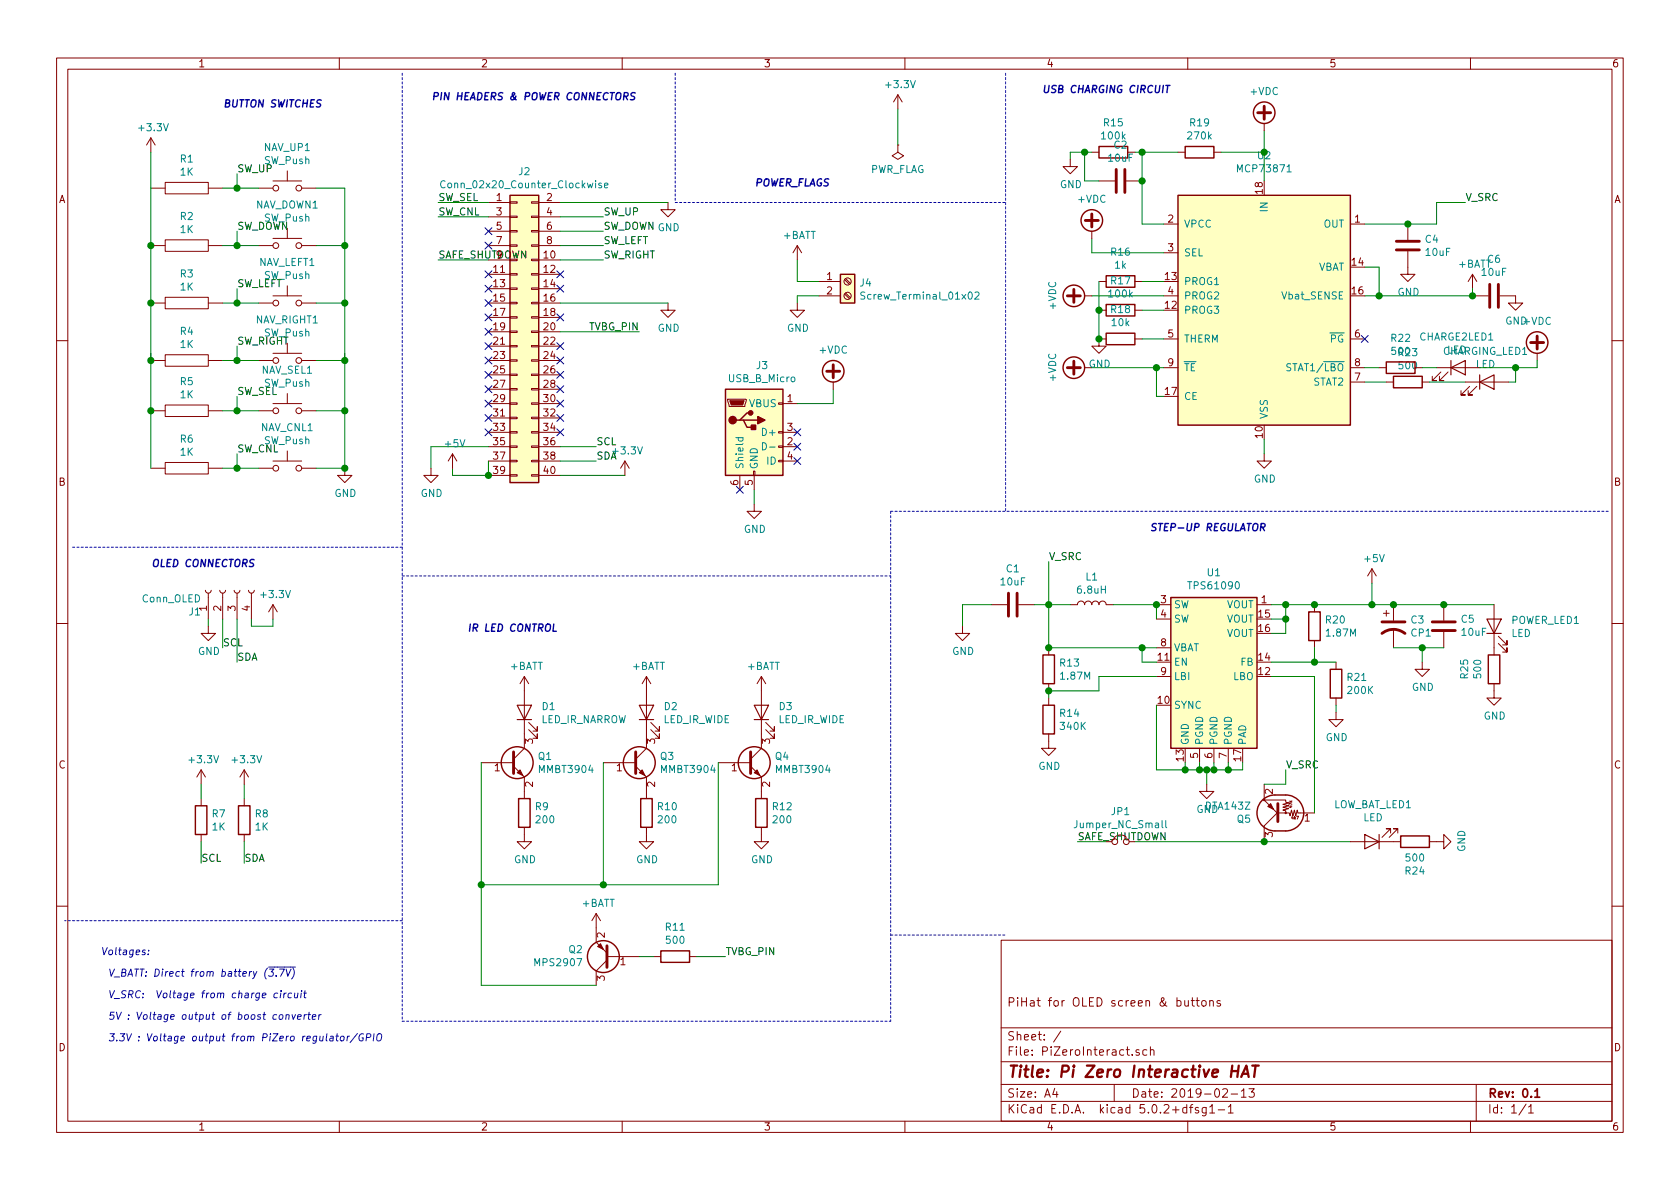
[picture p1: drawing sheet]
EESchema Schematic File Version 4
LIBS:PiZeroInteract-cache
EELAYER 26 0
EELAYER END
$Descr A4 11693 8268
encoding utf-8
Sheet 1 1
Title "Pi Zero Interactive HAT"
Date "2019-02-13"
Rev "0.1"
Comp ""
Comment1 "PiHat for OLED screen & buttons"
Comment2 ""
Comment3 ""
Comment4 ""
$EndDescr
$Comp
L Connector_Generic:Conn_02x20_Odd_Even J2
U 1 1
P 3600 2300
F 0 "J2" H 3650 3417 50  0000 C CNN
F 1 "Conn_02x20_Counter_Clockwise" H 3650 3326 50  0000 C CNN
F 2 "Connector_PinHeader_2.54mm:PinHeader_2x20_P2.54mm_Vertical" H 3600 2300 50  0001 C CNN
F 3 "~" H 3600 2300 50  0001 C CNN
	1    3600 2300
	1    0    0    -1  
$EndComp
Wire Wire Line
	3900 3200 4150 3200
Wire Wire Line
	3900 3100 4150 3100
Text Label 4150 3100 0    50   ~ 0
SCL
Text Label 4150 3200 0    50   ~ 0
SDA
$Comp
L Switch:SW_Push NAV_UP1
U 1 1
P 2000 1300
F 0 "NAV_UP1" H 2000 1585 50  0000 C CNN
F 1 "SW_Push" H 2000 1494 50  0000 C CNN
F 2 "Button_Switch_SMD:SW_SPST_TL3305A" H 2000 1500 50  0001 C CNN
F 3 "" H 2000 1500 50  0001 C CNN
	1    2000 1300
	1    0    0    -1  
$EndComp
$Comp
L Switch:SW_Push NAV_DOWN1
U 1 1
P 2000 1700
F 0 "NAV_DOWN1" H 2000 1985 50  0000 C CNN
F 1 "SW_Push" H 2000 1894 50  0000 C CNN
F 2 "Button_Switch_SMD:SW_SPST_TL3305A" H 2000 1900 50  0001 C CNN
F 3 "" H 2000 1900 50  0001 C CNN
	1    2000 1700
	1    0    0    -1  
$EndComp
$Comp
L Switch:SW_Push NAV_LEFT1
U 1 1
P 2000 2100
F 0 "NAV_LEFT1" H 2000 2385 50  0000 C CNN
F 1 "SW_Push" H 2000 2294 50  0000 C CNN
F 2 "Button_Switch_SMD:SW_SPST_TL3305A" H 2000 2300 50  0001 C CNN
F 3 "" H 2000 2300 50  0001 C CNN
	1    2000 2100
	1    0    0    -1  
$EndComp
$Comp
L Switch:SW_Push NAV_RIGHT1
U 1 1
P 2000 2500
F 0 "NAV_RIGHT1" H 2000 2785 50  0000 C CNN
F 1 "SW_Push" H 2000 2694 50  0000 C CNN
F 2 "Button_Switch_SMD:SW_SPST_TL3305A" H 2000 2700 50  0001 C CNN
F 3 "" H 2000 2700 50  0001 C CNN
	1    2000 2500
	1    0    0    -1  
$EndComp
Wire Wire Line
	2200 1300 2400 1300
Wire Wire Line
	2400 1300 2400 1700
Wire Wire Line
	2200 2500 2400 2500
Wire Wire Line
	2200 2100 2400 2100
Connection ~ 2400 2100
Wire Wire Line
	2200 1700 2400 1700
Wire Wire Line
	2400 1700 2400 2100
$Comp
L pspice:R R2
U 1 1
P 1300 1700
F 0 "R2" V 1095 1700 50  0000 C CNN
F 1 "1K" V 1186 1700 50  0000 C CNN
F 2 "Resistor_SMD:R_0402_1005Metric" H 1300 1700 50  0001 C CNN
F 3 "~" H 1300 1700 50  0001 C CNN
	1    1300 1700
	0    1    1    0   
$EndComp
$Comp
L pspice:R R1
U 1 1
P 1300 1300
F 0 "R1" V 1095 1300 50  0000 C CNN
F 1 "1K" V 1186 1300 50  0000 C CNN
F 2 "Resistor_SMD:R_0402_1005Metric" H 1300 1300 50  0001 C CNN
F 3 "~" H 1300 1300 50  0001 C CNN
	1    1300 1300
	0    1    1    0   
$EndComp
$Comp
L pspice:R R4
U 1 1
P 1300 2500
F 0 "R4" V 1095 2500 50  0000 C CNN
F 1 "1K" V 1186 2500 50  0000 C CNN
F 2 "Resistor_SMD:R_0402_1005Metric" H 1300 2500 50  0001 C CNN
F 3 "~" H 1300 2500 50  0001 C CNN
	1    1300 2500
	0    1    1    0   
$EndComp
$Comp
L pspice:R R3
U 1 1
P 1300 2100
F 0 "R3" V 1095 2100 50  0000 C CNN
F 1 "1K" V 1186 2100 50  0000 C CNN
F 2 "Resistor_SMD:R_0402_1005Metric" H 1300 2100 50  0001 C CNN
F 3 "~" H 1300 2100 50  0001 C CNN
	1    1300 2100
	0    1    1    0   
$EndComp
Connection ~ 1050 2100
Wire Wire Line
	1550 1300 1650 1300
Wire Wire Line
	1550 1700 1650 1700
Wire Wire Line
	1550 2100 1650 2100
Wire Wire Line
	1550 2500 1650 2500
Wire Wire Line
	1650 1200 1650 1300
Connection ~ 1650 1300
Wire Wire Line
	1650 1300 1800 1300
Wire Wire Line
	1650 1700 1650 1600
Connection ~ 1650 1700
Wire Wire Line
	1650 1700 1800 1700
Wire Wire Line
	1650 2100 1650 2000
Connection ~ 1650 2100
Wire Wire Line
	1650 2100 1800 2100
Wire Wire Line
	1650 2500 1650 2400
Connection ~ 1650 2500
Wire Wire Line
	1650 2500 1800 2500
Text Label 1650 1200 0    50   ~ 0
SW_UP
Text Label 1650 1600 0    50   ~ 0
SW_DOWN
Text Label 1650 2000 0    50   ~ 0
SW_LEFT
Text Label 1650 2400 0    50   ~ 0
SW_RIGHT
Text Label 4200 1500 0    50   ~ 0
SW_UP
Text Label 4200 1600 0    50   ~ 0
SW_DOWN
Text Label 4200 1700 0    50   ~ 0
SW_LEFT
Text Label 4200 1800 0    50   ~ 0
SW_RIGHT
Wire Wire Line
	3900 1500 4200 1500
Wire Wire Line
	3900 1600 4200 1600
Wire Wire Line
	3900 1700 4200 1700
Wire Wire Line
	3900 1800 4200 1800
$Comp
L Connector:Conn_01x04_Female J1
U 1 1
P 1550 4100
F 0 "J1" V 1397 4248 50  0000 L CNN
F 1 "Conn_OLED" V 1488 4248 50  0000 L CNN
F 2 "Connector_PinHeader_2.54mm:PinHeader_1x04_P2.54mm_Vertical" H 1550 4100 50  0001 C CNN
F 3 "~" H 1550 4100 50  0001 C CNN
	1    1550 4100
	0    -1   -1   0   
$EndComp
Connection ~ 2400 1700
$Comp
L Switch:SW_Push NAV_SEL1
U 1 1
P 2000 2850
F 0 "NAV_SEL1" H 2000 3135 50  0000 C CNN
F 1 "SW_Push" H 2000 3044 50  0000 C CNN
F 2 "Button_Switch_SMD:SW_SPST_TL3305A" H 2000 3050 50  0001 C CNN
F 3 "" H 2000 3050 50  0001 C CNN
	1    2000 2850
	1    0    0    -1  
$EndComp
$Comp
L Switch:SW_Push NAV_CNL1
U 1 1
P 2000 3250
F 0 "NAV_CNL1" H 2000 3535 50  0000 C CNN
F 1 "SW_Push" H 2000 3444 50  0000 C CNN
F 2 "Button_Switch_SMD:SW_SPST_TL3305A" H 2000 3450 50  0001 C CNN
F 3 "TL3305CF160QG dk" H 2000 3450 50  0001 C CNN
	1    2000 3250
	1    0    0    -1  
$EndComp
Wire Wire Line
	2200 3250 2400 3250
Wire Wire Line
	2200 2850 2400 2850
Connection ~ 2400 2850
$Comp
L pspice:R R6
U 1 1
P 1300 3250
F 0 "R6" V 1095 3250 50  0000 C CNN
F 1 "1K" V 1186 3250 50  0000 C CNN
F 2 "Resistor_SMD:R_0402_1005Metric" H 1300 3250 50  0001 C CNN
F 3 "~" H 1300 3250 50  0001 C CNN
	1    1300 3250
	0    1    1    0   
$EndComp
$Comp
L pspice:R R5
U 1 1
P 1300 2850
F 0 "R5" V 1095 2850 50  0000 C CNN
F 1 "1K" V 1186 2850 50  0000 C CNN
F 2 "Resistor_SMD:R_0402_1005Metric" H 1300 2850 50  0001 C CNN
F 3 "~" H 1300 2850 50  0001 C CNN
	1    1300 2850
	0    1    1    0   
$EndComp
Wire Wire Line
	1050 3250 1050 2850
Connection ~ 1050 2850
Wire Wire Line
	1050 2850 1050 2500
Wire Wire Line
	1550 2850 1650 2850
Wire Wire Line
	1550 3250 1650 3250
Wire Wire Line
	1650 2850 1650 2750
Connection ~ 1650 2850
Wire Wire Line
	1650 2850 1800 2850
Wire Wire Line
	1650 3250 1650 3150
Connection ~ 1650 3250
Wire Wire Line
	1650 3250 1800 3250
Text Label 1650 2750 0    50   ~ 0
SW_SEL
Text Label 1650 3150 0    50   ~ 0
SW_CNL
Connection ~ 1050 2500
Connection ~ 2400 2500
Wire Wire Line
	2400 2500 2400 2850
Text Label 1550 4500 0    50   ~ 0
SCL
Text Label 1650 4600 0    50   ~ 0
SDA
Wire Wire Line
	1550 4300 1550 4500
Wire Wire Line
	1650 4300 1650 4600
Wire Wire Line
	1450 4300 1450 4350
Text Label 1400 6000 0    50   ~ 0
SCL
Text Label 1700 6000 0    50   ~ 0
SDA
$Comp
L Device:R R7
U 1 1
P 1400 5700
F 0 "R7" H 1470 5746 50  0000 L CNN
F 1 "1K" H 1470 5655 50  0000 L CNN
F 2 "Resistor_SMD:R_0402_1005Metric" V 1330 5700 50  0001 C CNN
F 3 "~" H 1400 5700 50  0001 C CNN
	1    1400 5700
	1    0    0    -1  
$EndComp
$Comp
L Device:R R8
U 1 1
P 1700 5700
F 0 "R8" H 1770 5746 50  0000 L CNN
F 1 "1K" H 1770 5655 50  0000 L CNN
F 2 "Resistor_SMD:R_0402_1005Metric" V 1630 5700 50  0001 C CNN
F 3 "~" H 1700 5700 50  0001 C CNN
	1    1700 5700
	1    0    0    -1  
$EndComp
Wire Wire Line
	1400 5450 1400 5550
Wire Wire Line
	1400 5850 1400 6000
Wire Wire Line
	1700 5450 1700 5550
Wire Wire Line
	1700 5850 1700 6000
Connection ~ 1050 1700
Wire Wire Line
	1050 1700 1050 2100
Wire Wire Line
	1050 1300 1050 1700
Text Label 3050 1400 0    50   ~ 0
SW_SEL
Text Label 3050 1500 0    50   ~ 0
SW_CNL
Wire Wire Line
	3400 1400 3050 1400
Wire Wire Line
	3050 1500 3400 1500
$Comp
L Connector:Screw_Terminal_01x02 J4
U 1 1
P 5900 1950
F 0 "J4" H 5980 1942 50  0000 L CNN
F 1 "Screw_Terminal_01x02" H 5980 1851 50  0000 L CNN
F 2 "TerminalBlock_Phoenix:TerminalBlock_Phoenix_PTSM-0,5-2-2,5-V-SMD_1x02_P2.50mm_Vertical" H 5900 1950 50  0001 C CNN
F 3 "~" H 5900 1950 50  0001 C CNN
	1    5900 1950
	1    0    0    -1  
$EndComp
Wire Wire Line
	5700 1950 5550 1950
$Comp
L power:GND #PWR021
U 1 1
P 5550 2100
F 0 "#PWR021" H 5550 1850 50  0001 C CNN
F 1 "GND" H 5555 1927 50  0000 C CNN
F 2 "" H 5550 2100 50  0001 C CNN
F 3 "" H 5550 2100 50  0001 C CNN
	1    5550 2100
	1    0    0    -1  
$EndComp
Wire Wire Line
	5550 1950 5550 1800
Wire Wire Line
	5550 2100 5550 2050
Wire Wire Line
	5550 2050 5700 2050
Wire Wire Line
	1050 2450 1050 2500
Wire Wire Line
	2400 2450 2400 2500
Wire Wire Line
	1050 2100 1050 2500
Wire Wire Line
	2400 2100 2400 2500
Wire Wire Line
	3400 3300 3150 3300
Wire Wire Line
	3150 3300 3150 3250
Wire Wire Line
	3400 3100 3000 3100
Wire Wire Line
	3000 3100 3000 3250
$Comp
L power:+5V #PWR08
U 1 1
P 3150 3250
F 0 "#PWR08" H 3150 3100 50  0001 C CNN
F 1 "+5V" H 3165 3423 50  0000 C CNN
F 2 "" H 3150 3250 50  0001 C CNN
F 3 "" H 3150 3250 50  0001 C CNN
	1    3150 3250
	1    0    0    -1  
$EndComp
$Comp
L Regulator_Switching:TPS61090 U1
U 1 1
P 8450 4700
F 0 "U1" H 8450 5425 50  0000 C CNN
F 1 "TPS61090" H 8450 5334 50  0000 C CNN
F 2 "Package_DFN_QFN:QFN-16-1EP_4x4mm_P0.65mm_EP2.5x2.5mm" H 7500 3650 50  0001 L CNN
F 3 "http://www.ti.com/lit/ds/symlink/tps61090.pdf" H 8600 3550 50  0001 L CNN
	1    8450 4700
	1    0    0    -1  
$EndComp
$Comp
L Battery_Management:MCP73871 U2
U 1 1
P 8800 2150
F 0 "U2" H 8800 3228 50  0000 C CNN
F 1 "MCP73871" H 8800 3137 50  0000 C CNN
F 2 "Package_DFN_QFN:QFN-20-1EP_4x4mm_P0.5mm_EP2.5x2.5mm" H 9000 1250 50  0001 L CIN
F 3 "http://www.mouser.com/ds/2/268/22090a-52174.pdf" H 8650 2700 50  0001 C CNN
	1    8800 2150
	1    0    0    -1  
$EndComp
$Comp
L power:+BATT #PWR020
U 1 1
P 5550 1800
F 0 "#PWR020" H 5550 1650 50  0001 C CNN
F 1 "+BATT" H 5565 1973 50  0000 C CNN
F 2 "" H 5550 1800 50  0001 C CNN
F 3 "" H 5550 1800 50  0001 C CNN
	1    5550 1800
	1    0    0    -1  
$EndComp
$Comp
L power:+BATT #PWR040
U 1 1
P 10250 2000
F 0 "#PWR040" H 10250 1850 50  0001 C CNN
F 1 "+BATT" H 10265 2173 50  0000 C CNN
F 2 "" H 10250 2000 50  0001 C CNN
F 3 "" H 10250 2000 50  0001 C CNN
	1    10250 2000
	1    0    0    -1  
$EndComp
Wire Wire Line
	9500 2050 9600 2050
Wire Wire Line
	10250 2050 10250 2000
Wire Wire Line
	9500 1850 9600 1850
Wire Wire Line
	9600 1850 9600 2050
Connection ~ 9600 2050
Wire Wire Line
	9600 2050 10250 2050
Wire Wire Line
	9500 1550 9800 1550
Wire Wire Line
	10000 1550 10000 1400
Wire Wire Line
	10000 1400 10200 1400
Text Label 10200 1400 0    50   ~ 0
V_SRC
Wire Wire Line
	8800 900  8800 1050
Wire Wire Line
	8100 1550 7950 1550
Wire Wire Line
	8100 2050 7600 2050
Wire Wire Line
	8100 2750 8050 2750
Wire Wire Line
	8050 2750 8050 2550
Wire Wire Line
	8050 2550 8100 2550
Wire Wire Line
	8050 2550 7600 2550
Connection ~ 8050 2550
Wire Wire Line
	8100 1750 7600 1750
Wire Wire Line
	7600 1750 7600 1650
$Comp
L power:+VDC #PWR028
U 1 1
P 7600 1650
F 0 "#PWR028" H 7600 1550 50  0001 C CNN
F 1 "+VDC" H 7600 1925 50  0000 C CNN
F 2 "" H 7600 1650 50  0001 C CNN
F 3 "" H 7600 1650 50  0001 C CNN
	1    7600 1650
	1    0    0    -1  
$EndComp
$Comp
L power:+VDC #PWR029
U 1 1
P 7600 2050
F 0 "#PWR029" H 7600 1950 50  0001 C CNN
F 1 "+VDC" H 7600 2325 50  0000 C CNN
F 2 "" H 7600 2050 50  0001 C CNN
F 3 "" H 7600 2050 50  0001 C CNN
	1    7600 2050
	0    -1   -1   0   
$EndComp
$Comp
L power:+VDC #PWR030
U 1 1
P 7600 2550
F 0 "#PWR030" H 7600 2450 50  0001 C CNN
F 1 "+VDC" H 7600 2825 50  0000 C CNN
F 2 "" H 7600 2550 50  0001 C CNN
F 3 "" H 7600 2550 50  0001 C CNN
	1    7600 2550
	0    -1   -1   0   
$EndComp
$Comp
L Device:R R16
U 1 1
P 7800 1950
F 0 "R16" V 7593 1950 50  0000 C CNN
F 1 "1k" V 7684 1950 50  0000 C CNN
F 2 "Resistor_SMD:R_0402_1005Metric" V 7730 1950 50  0001 C CNN
F 3 "~" H 7800 1950 50  0001 C CNN
	1    7800 1950
	0    1    1    0   
$EndComp
$Comp
L Device:R R17
U 1 1
P 7800 2150
F 0 "R17" V 7593 2150 50  0000 C CNN
F 1 "100k" V 7684 2150 50  0000 C CNN
F 2 "Resistor_SMD:R_0402_1005Metric" V 7730 2150 50  0001 C CNN
F 3 "~" H 7800 2150 50  0001 C CNN
	1    7800 2150
	0    1    1    0   
$EndComp
Wire Wire Line
	7950 1950 8100 1950
Wire Wire Line
	7950 2150 8100 2150
Wire Wire Line
	7650 1950 7650 2150
Connection ~ 7650 2150
$Comp
L power:GND #PWR031
U 1 1
P 7650 2350
F 0 "#PWR031" H 7650 2100 50  0001 C CNN
F 1 "GND" H 7655 2177 50  0000 C CNN
F 2 "" H 7650 2350 50  0001 C CNN
F 3 "" H 7650 2350 50  0001 C CNN
	1    7650 2350
	1    0    0    -1  
$EndComp
$Comp
L Device:R R18
U 1 1
P 7800 2350
F 0 "R18" V 7593 2350 50  0000 C CNN
F 1 "10k" V 7684 2350 50  0000 C CNN
F 2 "Resistor_SMD:R_0402_1005Metric" V 7730 2350 50  0001 C CNN
F 3 "~" H 7800 2350 50  0001 C CNN
	1    7800 2350
	0    1    1    0   
$EndComp
Wire Wire Line
	8100 2350 7950 2350
Wire Wire Line
	7650 2150 7650 2350
Connection ~ 7650 2350
NoConn ~ 9500 2350
$Comp
L power:+VDC #PWR043
U 1 1
P 10700 2500
F 0 "#PWR043" H 10700 2400 50  0001 C CNN
F 1 "+VDC" H 10700 2775 50  0000 C CNN
F 2 "" H 10700 2500 50  0001 C CNN
F 3 "" H 10700 2500 50  0001 C CNN
	1    10700 2500
	1    0    0    -1  
$EndComp
Wire Wire Line
	10550 2650 10500 2650
$Comp
L Device:LED CHARGING_LED1
U 1 1
P 10350 2650
F 0 "CHARGING_LED1" H 10341 2866 50  0000 C CNN
F 1 "LED" H 10341 2775 50  0000 C CNN
F 2 "LED_SMD:LED_0603_1608Metric" H 10350 2650 50  0001 C CNN
F 3 "~" H 10350 2650 50  0001 C CNN
	1    10350 2650
	1    0    0    -1  
$EndComp
$Comp
L Device:LED CHARGE2LED1
U 1 1
P 10150 2550
F 0 "CHARGE2LED1" H 10141 2766 50  0000 C CNN
F 1 "LED" H 10141 2675 50  0000 C CNN
F 2 "LED_SMD:LED_0603_1608Metric" H 10150 2550 50  0001 C CNN
F 3 "~" H 10150 2550 50  0001 C CNN
	1    10150 2550
	1    0    0    -1  
$EndComp
$Comp
L Device:R R23
U 1 1
P 9800 2650
F 0 "R23" V 9593 2650 50  0000 C CNN
F 1 "500" V 9684 2650 50  0000 C CNN
F 2 "Resistor_SMD:R_0402_1005Metric" V 9730 2650 50  0001 C CNN
F 3 "~" H 9800 2650 50  0001 C CNN
	1    9800 2650
	0    1    1    0   
$EndComp
$Comp
L Device:R R22
U 1 1
P 9750 2550
F 0 "R22" V 9543 2550 50  0000 C CNN
F 1 "500" V 9634 2550 50  0000 C CNN
F 2 "Resistor_SMD:R_0402_1005Metric" V 9680 2550 50  0001 C CNN
F 3 "~" H 9750 2550 50  0001 C CNN
	1    9750 2550
	0    1    1    0   
$EndComp
Wire Wire Line
	10300 2550 10550 2550
Wire Wire Line
	10550 2550 10550 2650
Wire Wire Line
	10000 2550 9900 2550
Wire Wire Line
	9600 2550 9500 2550
Wire Wire Line
	9500 2650 9650 2650
Wire Wire Line
	9950 2650 10200 2650
$Comp
L power:GND #PWR034
U 1 1
P 8800 3150
F 0 "#PWR034" H 8800 2900 50  0001 C CNN
F 1 "GND" H 8805 2977 50  0000 C CNN
F 2 "" H 8800 3150 50  0001 C CNN
F 3 "" H 8800 3150 50  0001 C CNN
	1    8800 3150
	1    0    0    -1  
$EndComp
Wire Wire Line
	8800 3150 8800 3050
$Comp
L power:+VDC #PWR033
U 1 1
P 8800 900
F 0 "#PWR033" H 8800 800 50  0001 C CNN
F 1 "+VDC" H 8800 1175 50  0000 C CNN
F 2 "" H 8800 900 50  0001 C CNN
F 3 "" H 8800 900 50  0001 C CNN
	1    8800 900 
	1    0    0    -1  
$EndComp
$Comp
L Device:R R19
U 1 1
P 8350 1050
F 0 "R19" V 8143 1050 50  0000 C CNN
F 1 "270k" V 8234 1050 50  0000 C CNN
F 2 "Resistor_SMD:R_0402_1005Metric" V 8280 1050 50  0001 C CNN
F 3 "~" H 8350 1050 50  0001 C CNN
	1    8350 1050
	0    1    1    0   
$EndComp
$Comp
L Device:R R15
U 1 1
P 7750 1050
F 0 "R15" V 7543 1050 50  0000 C CNN
F 1 "100k" V 7634 1050 50  0000 C CNN
F 2 "Resistor_SMD:R_0402_1005Metric" V 7680 1050 50  0001 C CNN
F 3 "~" H 7750 1050 50  0001 C CNN
	1    7750 1050
	0    1    1    0   
$EndComp
Wire Wire Line
	7950 1050 7900 1050
Wire Wire Line
	7950 1050 7950 1250
Wire Wire Line
	7950 1050 8200 1050
Connection ~ 7950 1050
Wire Wire Line
	8500 1050 8800 1050
Connection ~ 8800 1050
Wire Wire Line
	8800 1050 8800 1250
Wire Wire Line
	7600 1050 7550 1050
Wire Wire Line
	7450 1050 7450 1100
$Comp
L power:GND #PWR027
U 1 1
P 7450 1100
F 0 "#PWR027" H 7450 850 50  0001 C CNN
F 1 "GND" H 7455 927 50  0000 C CNN
F 2 "" H 7450 1100 50  0001 C CNN
F 3 "" H 7450 1100 50  0001 C CNN
	1    7450 1100
	1    0    0    -1  
$EndComp
$Comp
L Device:C C2
U 1 1
P 7800 1250
F 0 "C2" V 7548 1250 50  0000 C CNN
F 1 "10uF" V 7639 1250 50  0000 C CNN
F 2 "Capacitor_SMD:C_0603_1608Metric" H 7838 1100 50  0001 C CNN
F 3 "~" H 7800 1250 50  0001 C CNN
	1    7800 1250
	0    1    1    0   
$EndComp
Connection ~ 7950 1250
Wire Wire Line
	7950 1250 7950 1550
Wire Wire Line
	7650 1250 7550 1250
Wire Wire Line
	7550 1250 7550 1050
Connection ~ 7550 1050
Wire Wire Line
	7550 1050 7450 1050
$Comp
L Device:C C6
U 1 1
P 10400 2050
F 0 "C6" V 10652 2050 50  0000 C CNN
F 1 "10uF" V 10561 2050 50  0000 C CNN
F 2 "Capacitor_SMD:C_0603_1608Metric" H 10438 1900 50  0001 C CNN
F 3 "~" H 10400 2050 50  0001 C CNN
	1    10400 2050
	0    -1   -1   0   
$EndComp
Connection ~ 10250 2050
$Comp
L power:GND #PWR042
U 1 1
P 10550 2050
F 0 "#PWR042" H 10550 1800 50  0001 C CNN
F 1 "GND" H 10555 1877 50  0000 C CNN
F 2 "" H 10550 2050 50  0001 C CNN
F 3 "" H 10550 2050 50  0001 C CNN
	1    10550 2050
	1    0    0    -1  
$EndComp
$Comp
L power:GND #PWR037
U 1 1
P 9800 1850
F 0 "#PWR037" H 9800 1600 50  0001 C CNN
F 1 "GND" H 9805 1677 50  0000 C CNN
F 2 "" H 9800 1850 50  0001 C CNN
F 3 "" H 9800 1850 50  0001 C CNN
	1    9800 1850
	1    0    0    -1  
$EndComp
$Comp
L Device:C C4
U 1 1
P 9800 1700
F 0 "C4" H 9915 1746 50  0000 L CNN
F 1 "10uF" H 9915 1655 50  0000 L CNN
F 2 "Capacitor_SMD:C_0603_1608Metric" H 9838 1550 50  0001 C CNN
F 3 "~" H 9800 1700 50  0001 C CNN
	1    9800 1700
	1    0    0    -1  
$EndComp
Connection ~ 9800 1550
Wire Wire Line
	9800 1550 10000 1550
Wire Wire Line
	10550 2550 10700 2550
Wire Wire Line
	10700 2550 10700 2500
Connection ~ 10550 2550
$Comp
L Device:L L1
U 1 1
P 7600 4200
F 0 "L1" V 7790 4200 50  0000 C CNN
F 1 "6.8uH" V 7699 4200 50  0000 C CNN
F 2 "Inductor_SMD:L_1812_4532Metric" H 7600 4200 50  0001 C CNN
F 3 "74406043068 digikey" H 7600 4200 50  0001 C CNN
	1    7600 4200
	0    -1   -1   0   
$EndComp
$Comp
L Device:C C1
U 1 1
P 7050 4200
F 0 "C1" V 6798 4200 50  0000 C CNN
F 1 "10uF" V 6889 4200 50  0000 C CNN
F 2 "Capacitor_SMD:C_0603_1608Metric" H 7088 4050 50  0001 C CNN
F 3 "~" H 7050 4200 50  0001 C CNN
	1    7050 4200
	0    1    1    0   
$EndComp
Wire Wire Line
	7200 4200 7300 4200
Wire Wire Line
	7750 4200 8050 4200
Wire Wire Line
	6900 4200 6700 4200
Wire Wire Line
	6700 4200 6700 4350
$Comp
L power:GND #PWR025
U 1 1
P 6700 4350
F 0 "#PWR025" H 6700 4100 50  0001 C CNN
F 1 "GND" H 6705 4177 50  0000 C CNN
F 2 "" H 6700 4350 50  0001 C CNN
F 3 "" H 6700 4350 50  0001 C CNN
	1    6700 4350
	1    0    0    -1  
$EndComp
Wire Wire Line
	9550 4200 9550 4050
Wire Wire Line
	9550 4200 9700 4200
Connection ~ 9550 4200
$Comp
L Device:CP1 C3
U 1 1
P 9700 4350
F 0 "C3" H 9815 4396 50  0000 L CNN
F 1 "CP1" H 9815 4305 50  0000 L CNN
F 2 "Capacitor_SMD:CP_Elec_4x3" H 9700 4350 50  0001 C CNN
F 3 "~" H 9700 4350 50  0001 C CNN
	1    9700 4350
	1    0    0    -1  
$EndComp
Connection ~ 9700 4200
$Comp
L Device:C C5
U 1 1
P 10050 4350
F 0 "C5" H 9935 4304 50  0000 R CNN
F 1 "10uF" H 9935 4395 50  0000 R CNN
F 2 "Capacitor_SMD:C_0603_1608Metric" H 10088 4200 50  0001 C CNN
F 3 "~" H 10050 4350 50  0001 C CNN
	1    10050 4350
	-1   0    0    1   
$EndComp
Wire Wire Line
	9700 4200 10050 4200
Wire Wire Line
	9700 4500 9900 4500
Wire Wire Line
	9900 4500 9900 4600
Connection ~ 9900 4500
Wire Wire Line
	9900 4500 10050 4500
$Comp
L power:GND #PWR038
U 1 1
P 9900 4600
F 0 "#PWR038" H 9900 4350 50  0001 C CNN
F 1 "GND" H 9905 4427 50  0000 C CNN
F 2 "" H 9900 4600 50  0001 C CNN
F 3 "" H 9900 4600 50  0001 C CNN
	1    9900 4600
	1    0    0    -1  
$EndComp
$Comp
L power:+5V #PWR036
U 1 1
P 9550 4050
F 0 "#PWR036" H 9550 3900 50  0001 C CNN
F 1 "+5V" H 9565 4223 50  0000 C CNN
F 2 "" H 9550 4050 50  0001 C CNN
F 3 "" H 9550 4050 50  0001 C CNN
	1    9550 4050
	1    0    0    -1  
$EndComp
Wire Wire Line
	8850 4300 8950 4300
Wire Wire Line
	8950 4300 8950 4200
Wire Wire Line
	8950 4200 9150 4200
Wire Wire Line
	8850 4400 8950 4400
Wire Wire Line
	8950 4400 8950 4300
Connection ~ 8950 4300
Wire Wire Line
	10050 4200 10400 4200
Connection ~ 10050 4200
$Comp
L Device:LED POWER_LED1
U 1 1
P 10400 4350
F 0 "POWER_LED1" V 10438 4232 50  0000 R CNN
F 1 "LED" V 10347 4232 50  0000 R CNN
F 2 "LED_SMD:LED_0603_1608Metric" H 10400 4350 50  0001 C CNN
F 3 "~" H 10400 4350 50  0001 C CNN
	1    10400 4350
	0    -1   -1   0   
$EndComp
$Comp
L Device:R R25
U 1 1
P 10400 4650
F 0 "R25" V 10193 4650 50  0000 C CNN
F 1 "500" V 10284 4650 50  0000 C CNN
F 2 "Resistor_SMD:R_0402_1005Metric" V 10330 4650 50  0001 C CNN
F 3 "~" H 10400 4650 50  0001 C CNN
	1    10400 4650
	1    0    0    -1  
$EndComp
$Comp
L power:GND #PWR041
U 1 1
P 10400 4800
F 0 "#PWR041" H 10400 4550 50  0001 C CNN
F 1 "GND" H 10405 4627 50  0000 C CNN
F 2 "" H 10400 4800 50  0001 C CNN
F 3 "" H 10400 4800 50  0001 C CNN
	1    10400 4800
	1    0    0    -1  
$EndComp
$Comp
L Device:R R20
U 1 1
P 9150 4350
F 0 "R20" H 9220 4396 50  0000 L CNN
F 1 "1.87M" H 9220 4305 50  0000 L CNN
F 2 "Resistor_SMD:R_0402_1005Metric" V 9080 4350 50  0001 C CNN
F 3 "~" H 9150 4350 50  0001 C CNN
	1    9150 4350
	1    0    0    -1  
$EndComp
Connection ~ 9150 4200
Wire Wire Line
	9150 4200 9550 4200
$Comp
L Device:R R21
U 1 1
P 9300 4750
F 0 "R21" H 9370 4796 50  0000 L CNN
F 1 "200K" H 9370 4705 50  0000 L CNN
F 2 "Resistor_SMD:R_0402_1005Metric" V 9230 4750 50  0001 C CNN
F 3 "~" H 9300 4750 50  0001 C CNN
	1    9300 4750
	1    0    0    -1  
$EndComp
Wire Wire Line
	8850 4600 9150 4600
Wire Wire Line
	9150 4500 9150 4600
Connection ~ 9150 4600
Wire Wire Line
	9150 4600 9300 4600
Wire Wire Line
	9300 4900 9300 4950
$Comp
L power:GND #PWR035
U 1 1
P 9300 4950
F 0 "#PWR035" H 9300 4700 50  0001 C CNN
F 1 "GND" H 9305 4777 50  0000 C CNN
F 2 "" H 9300 4950 50  0001 C CNN
F 3 "" H 9300 4950 50  0001 C CNN
	1    9300 4950
	1    0    0    -1  
$EndComp
Wire Wire Line
	7300 3900 7300 4200
Connection ~ 7300 4200
Wire Wire Line
	7300 4200 7450 4200
Wire Wire Line
	7300 4200 7300 4500
Wire Wire Line
	7300 4500 7950 4500
Wire Wire Line
	8050 4300 8050 4200
Connection ~ 8050 4200
$Comp
L Device:R R13
U 1 1
P 7300 4650
F 0 "R13" H 7370 4696 50  0000 L CNN
F 1 "1.87M" H 7370 4605 50  0000 L CNN
F 2 "Resistor_SMD:R_0402_1005Metric" V 7230 4650 50  0001 C CNN
F 3 "~" H 7300 4650 50  0001 C CNN
	1    7300 4650
	1    0    0    -1  
$EndComp
Connection ~ 7300 4500
$Comp
L Device:R R14
U 1 1
P 7300 5000
F 0 "R14" H 7370 5046 50  0000 L CNN
F 1 "340K" H 7370 4955 50  0000 L CNN
F 2 "Resistor_SMD:R_0402_1005Metric" V 7230 5000 50  0001 C CNN
F 3 "~" H 7300 5000 50  0001 C CNN
	1    7300 5000
	1    0    0    -1  
$EndComp
Wire Wire Line
	7300 4800 7300 4850
Wire Wire Line
	7300 4800 7650 4800
Wire Wire Line
	7650 4800 7650 4700
Wire Wire Line
	7650 4700 8050 4700
Connection ~ 7300 4800
$Comp
L power:GND #PWR026
U 1 1
P 7300 5150
F 0 "#PWR026" H 7300 4900 50  0001 C CNN
F 1 "GND" H 7305 4977 50  0000 C CNN
F 2 "" H 7300 5150 50  0001 C CNN
F 3 "" H 7300 5150 50  0001 C CNN
	1    7300 5150
	1    0    0    -1  
$EndComp
Wire Wire Line
	8050 4900 8050 5350
Wire Wire Line
	8050 5350 8250 5350
Wire Wire Line
	8650 5350 8650 5300
Wire Wire Line
	8550 5300 8550 5350
Connection ~ 8550 5350
Wire Wire Line
	8550 5350 8650 5350
Wire Wire Line
	8450 5300 8450 5350
Connection ~ 8450 5350
Wire Wire Line
	8450 5350 8550 5350
Wire Wire Line
	8350 5300 8350 5350
Connection ~ 8350 5350
Wire Wire Line
	8350 5350 8400 5350
Wire Wire Line
	8250 5300 8250 5350
Connection ~ 8250 5350
Wire Wire Line
	8250 5350 8350 5350
Wire Wire Line
	8400 5350 8400 5450
Connection ~ 8400 5350
Wire Wire Line
	8400 5350 8450 5350
$Comp
L power:GND #PWR032
U 1 1
P 8400 5450
F 0 "#PWR032" H 8400 5200 50  0001 C CNN
F 1 "GND" H 8405 5277 50  0000 C CNN
F 2 "" H 8400 5450 50  0001 C CNN
F 3 "" H 8400 5450 50  0001 C CNN
	1    8400 5450
	1    0    0    -1  
$EndComp
Text Label 7300 3900 0    50   ~ 0
V_SRC
$Comp
L Transistor_BJT:DTA143Z Q5
U 1 1
P 8900 5650
F 0 "Q5" H 9088 5696 50  0000 L CNN
F 1 "DTA143Z" H 9088 5605 50  0000 L CNN
F 2 "Package_TO_SOT_SMD:SOT-416" H 8900 5650 50  0001 L CNN
F 3 "" H 8900 5650 50  0001 L CNN
	1    8900 5650
	-1   0    0    1   
$EndComp
Wire Wire Line
	8850 4700 9150 4700
Wire Wire Line
	9150 4700 9150 5650
Wire Wire Line
	8800 5450 8950 5450
Wire Wire Line
	8950 5450 8950 5350
Text Label 8950 5350 0    50   ~ 0
V_SRC
Wire Wire Line
	8800 5850 7900 5850
$Comp
L Device:Jumper_NC_Small JP1
U 1 1
P 7800 5850
F 0 "JP1" H 7800 6062 50  0000 C CNN
F 1 "Jumper_NC_Small" H 7800 5971 50  0000 C CNN
F 2 "Jumper:SolderJumper-2_P1.3mm_Open_Pad1.0x1.5mm" H 7800 5850 50  0001 C CNN
F 3 "~" H 7800 5850 50  0001 C CNN
	1    7800 5850
	1    0    0    -1  
$EndComp
Wire Wire Line
	7700 5850 7500 5850
Text Label 7500 5850 0    50   ~ 0
SAFE_SHUTDOWN
Wire Wire Line
	8800 5850 9400 5850
Connection ~ 8800 5850
$Comp
L Device:LED LOW_BAT_LED1
U 1 1
P 9550 5850
F 0 "LOW_BAT_LED1" H 9542 5595 50  0000 C CNN
F 1 "LED" H 9542 5686 50  0000 C CNN
F 2 "LED_SMD:LED_0603_1608Metric" H 9550 5850 50  0001 C CNN
F 3 "~" H 9550 5850 50  0001 C CNN
	1    9550 5850
	-1   0    0    1   
$EndComp
$Comp
L Device:R R24
U 1 1
P 9850 5850
F 0 "R24" V 9643 5850 50  0000 C CNN
F 1 "500" V 9734 5850 50  0000 C CNN
F 2 "Resistor_SMD:R_0402_1005Metric" V 9780 5850 50  0001 C CNN
F 3 "~" H 9850 5850 50  0001 C CNN
	1    9850 5850
	0    -1   -1   0   
$EndComp
$Comp
L power:GND #PWR039
U 1 1
P 10000 5850
F 0 "#PWR039" H 10000 5600 50  0001 C CNN
F 1 "GND" H 10005 5677 50  0000 C CNN
F 2 "" H 10000 5850 50  0001 C CNN
F 3 "" H 10000 5850 50  0001 C CNN
	1    10000 5850
	0    -1   -1   0   
$EndComp
$Comp
L power:+3.3V #PWR05
U 1 1
P 1900 4300
F 0 "#PWR05" H 1900 4150 50  0001 C CNN
F 1 "+3.3V" H 1915 4473 50  0000 C CNN
F 2 "" H 1900 4300 50  0001 C CNN
F 3 "" H 1900 4300 50  0001 C CNN
	1    1900 4300
	1    0    0    -1  
$EndComp
$Comp
L power:+3.3V #PWR02
U 1 1
P 1400 5450
F 0 "#PWR02" H 1400 5300 50  0001 C CNN
F 1 "+3.3V" H 1415 5623 50  0000 C CNN
F 2 "" H 1400 5450 50  0001 C CNN
F 3 "" H 1400 5450 50  0001 C CNN
	1    1400 5450
	1    0    0    -1  
$EndComp
$Comp
L power:+3.3V #PWR04
U 1 1
P 1700 5450
F 0 "#PWR04" H 1700 5300 50  0001 C CNN
F 1 "+3.3V" H 1715 5623 50  0000 C CNN
F 2 "" H 1700 5450 50  0001 C CNN
F 3 "" H 1700 5450 50  0001 C CNN
	1    1700 5450
	1    0    0    -1  
$EndComp
$Comp
L power:+3.3V #PWR012
U 1 1
P 4350 3300
F 0 "#PWR012" H 4350 3150 50  0001 C CNN
F 1 "+3.3V" H 4365 3473 50  0000 C CNN
F 2 "" H 4350 3300 50  0001 C CNN
F 3 "" H 4350 3300 50  0001 C CNN
	1    4350 3300
	1    0    0    -1  
$EndComp
Wire Wire Line
	3900 3300 4350 3300
$Comp
L power:+3.3V #PWR024
U 1 1
P 6250 750
F 0 "#PWR024" H 6250 600 50  0001 C CNN
F 1 "+3.3V" H 6265 923 50  0000 C CNN
F 2 "" H 6250 750 50  0001 C CNN
F 3 "" H 6250 750 50  0001 C CNN
	1    6250 750 
	1    0    0    -1  
$EndComp
$Comp
L power:PWR_FLAG #FLG04
U 1 1
P 6250 1000
F 0 "#FLG04" H 6250 1075 50  0001 C CNN
F 1 "PWR_FLAG" H 6250 1173 50  0000 C CNN
F 2 "" H 6250 1000 50  0001 C CNN
F 3 "~" H 6250 1000 50  0001 C CNN
	1    6250 1000
	-1   0    0    1   
$EndComp
Wire Wire Line
	6250 1000 6250 750 
Wire Notes Line
	7000 500  7000 3550
Wire Notes Line
	6200 6500 7000 6500
Wire Notes Line
	6200 3550 11200 3550
Wire Notes Line
	4700 500  4700 1400
Wire Notes Line
	4700 1400 7000 1400
Wire Notes Line
	2800 3800 500  3800
Wire Notes Line
	2800 6400 450  6400
Text Notes 7250 650  0    50   Italic 10
USB CHARGING CIRCUIT
Text Notes 8000 3700 0    50   Italic 10
STEP-UP REGULATOR
Text Notes 5250 1300 0    50   Italic 10
POWER_FLAGS
$Comp
L Connector:USB_B_Micro J3
U 1 1
P 5250 3000
F 0 "J3" H 5305 3467 50  0000 C CNN
F 1 "USB_B_Micro" H 5305 3376 50  0000 C CNN
F 2 "Connector_USB:USB_Micro-B_Wuerth_629105150521" H 5400 2950 50  0001 C CNN
F 3 "~" H 5400 2950 50  0001 C CNN
	1    5250 3000
	1    0    0    -1  
$EndComp
NoConn ~ 5550 3000
NoConn ~ 5550 3100
NoConn ~ 5550 3200
Wire Wire Line
	5550 2800 5800 2800
Wire Wire Line
	5800 2800 5800 2700
$Comp
L power:+VDC #PWR022
U 1 1
P 5800 2700
F 0 "#PWR022" H 5800 2600 50  0001 C CNN
F 1 "+VDC" H 5800 2975 50  0000 C CNN
F 2 "" H 5800 2700 50  0001 C CNN
F 3 "" H 5800 2700 50  0001 C CNN
	1    5800 2700
	1    0    0    -1  
$EndComp
$Comp
L power:GND #PWR016
U 1 1
P 5250 3500
F 0 "#PWR016" H 5250 3250 50  0001 C CNN
F 1 "GND" H 5255 3327 50  0000 C CNN
F 2 "" H 5250 3500 50  0001 C CNN
F 3 "" H 5250 3500 50  0001 C CNN
	1    5250 3500
	1    0    0    -1  
$EndComp
Wire Wire Line
	5250 3400 5250 3500
NoConn ~ 5150 3400
$Comp
L Transistor_BJT:MMBT3904 Q1
U 1 1
P 3550 5300
F 0 "Q1" H 3741 5346 50  0000 L CNN
F 1 "MMBT3904" H 3741 5255 50  0000 L CNN
F 2 "Package_TO_SOT_SMD:SOT-23" H 3750 5225 50  0001 L CIN
F 3 "https://www.fairchildsemi.com/datasheets/2N/2N3904.pdf" H 3550 5300 50  0001 L CNN
	1    3550 5300
	1    0    0    -1  
$EndComp
$Comp
L Device:LED D1
U 1 1
P 3650 4950
F 0 "D1" V 3688 4833 50  0000 R CNN
F 1 "LED_IR_NARROW" V 3597 4833 50  0000 R CNN
F 2 "Jumper:SolderJumper-2_P1.3mm_Open_Pad1.0x1.5mm" H 3650 4950 50  0001 C CNN
F 3 "~" H 3650 4950 50  0001 C CNN
	1    3650 4950
	0    -1   -1   0   
$EndComp
$Comp
L power:GND #PWR010
U 1 1
P 3650 5800
F 0 "#PWR010" H 3650 5550 50  0001 C CNN
F 1 "GND" H 3655 5627 50  0000 C CNN
F 2 "" H 3650 5800 50  0001 C CNN
F 3 "" H 3650 5800 50  0001 C CNN
	1    3650 5800
	1    0    0    -1  
$EndComp
$Comp
L power:+BATT #PWR09
U 1 1
P 3650 4800
F 0 "#PWR09" H 3650 4650 50  0001 C CNN
F 1 "+BATT" H 3665 4973 50  0000 C CNN
F 2 "" H 3650 4800 50  0001 C CNN
F 3 "" H 3650 4800 50  0001 C CNN
	1    3650 4800
	1    0    0    -1  
$EndComp
$Comp
L Device:R R9
U 1 1
P 3650 5650
F 0 "R9" H 3720 5696 50  0000 L CNN
F 1 "200" H 3720 5605 50  0000 L CNN
F 2 "Resistor_SMD:R_0402_1005Metric" V 3580 5650 50  0001 C CNN
F 3 "~" H 3650 5650 50  0001 C CNN
	1    3650 5650
	1    0    0    -1  
$EndComp
$Comp
L Transistor_BJT:MMBT3904 Q3
U 1 1
P 4400 5300
F 0 "Q3" H 4591 5346 50  0000 L CNN
F 1 "MMBT3904" H 4591 5255 50  0000 L CNN
F 2 "Package_TO_SOT_SMD:SOT-23" H 4600 5225 50  0001 L CIN
F 3 "https://www.fairchildsemi.com/datasheets/2N/2N3904.pdf" H 4400 5300 50  0001 L CNN
	1    4400 5300
	1    0    0    -1  
$EndComp
$Comp
L Device:LED D2
U 1 1
P 4500 4950
F 0 "D2" V 4538 4833 50  0000 R CNN
F 1 "LED_IR_WIDE" V 4447 4833 50  0000 R CNN
F 2 "Jumper:SolderJumper-2_P1.3mm_Open_Pad1.0x1.5mm" H 4500 4950 50  0001 C CNN
F 3 "~" H 4500 4950 50  0001 C CNN
	1    4500 4950
	0    -1   -1   0   
$EndComp
$Comp
L power:GND #PWR014
U 1 1
P 4500 5800
F 0 "#PWR014" H 4500 5550 50  0001 C CNN
F 1 "GND" H 4505 5627 50  0000 C CNN
F 2 "" H 4500 5800 50  0001 C CNN
F 3 "" H 4500 5800 50  0001 C CNN
	1    4500 5800
	1    0    0    -1  
$EndComp
$Comp
L power:+BATT #PWR013
U 1 1
P 4500 4800
F 0 "#PWR013" H 4500 4650 50  0001 C CNN
F 1 "+BATT" H 4515 4973 50  0000 C CNN
F 2 "" H 4500 4800 50  0001 C CNN
F 3 "" H 4500 4800 50  0001 C CNN
	1    4500 4800
	1    0    0    -1  
$EndComp
$Comp
L Device:R R10
U 1 1
P 4500 5650
F 0 "R10" H 4570 5696 50  0000 L CNN
F 1 "200" H 4570 5605 50  0000 L CNN
F 2 "Resistor_SMD:R_0402_1005Metric" V 4430 5650 50  0001 C CNN
F 3 "~" H 4500 5650 50  0001 C CNN
	1    4500 5650
	1    0    0    -1  
$EndComp
$Comp
L Transistor_BJT:MMBT3904 Q4
U 1 1
P 5200 5300
F 0 "Q4" H 5391 5346 50  0000 L CNN
F 1 "MMBT3904" H 5391 5255 50  0000 L CNN
F 2 "Package_TO_SOT_SMD:SOT-23" H 5400 5225 50  0001 L CIN
F 3 "https://www.fairchildsemi.com/datasheets/2N/2N3904.pdf" H 5200 5300 50  0001 L CNN
	1    5200 5300
	1    0    0    -1  
$EndComp
$Comp
L Device:LED D3
U 1 1
P 5300 4950
F 0 "D3" V 5338 4833 50  0000 R CNN
F 1 "LED_IR_WIDE" V 5247 4833 50  0000 R CNN
F 2 "Jumper:SolderJumper-2_P1.3mm_Open_Pad1.0x1.5mm" H 5300 4950 50  0001 C CNN
F 3 "~" H 5300 4950 50  0001 C CNN
	1    5300 4950
	0    -1   -1   0   
$EndComp
$Comp
L power:GND #PWR018
U 1 1
P 5300 5800
F 0 "#PWR018" H 5300 5550 50  0001 C CNN
F 1 "GND" H 5305 5627 50  0000 C CNN
F 2 "" H 5300 5800 50  0001 C CNN
F 3 "" H 5300 5800 50  0001 C CNN
	1    5300 5800
	1    0    0    -1  
$EndComp
$Comp
L power:+BATT #PWR017
U 1 1
P 5300 4800
F 0 "#PWR017" H 5300 4650 50  0001 C CNN
F 1 "+BATT" H 5315 4973 50  0000 C CNN
F 2 "" H 5300 4800 50  0001 C CNN
F 3 "" H 5300 4800 50  0001 C CNN
	1    5300 4800
	1    0    0    -1  
$EndComp
$Comp
L Device:R R12
U 1 1
P 5300 5650
F 0 "R12" H 5370 5696 50  0000 L CNN
F 1 "200" H 5370 5605 50  0000 L CNN
F 2 "Resistor_SMD:R_0402_1005Metric" V 5230 5650 50  0001 C CNN
F 3 "~" H 5300 5650 50  0001 C CNN
	1    5300 5650
	1    0    0    -1  
$EndComp
$Comp
L Transistor_BJT:MMBT3906 Q2
U 1 1
P 4250 6650
F 0 "Q2" H 4440 6604 50  0000 L CNN
F 1 "MPS2907" H 4440 6695 50  0000 L CNN
F 2 "Package_TO_SOT_SMD:SOT-23" H 4450 6575 50  0001 L CIN
F 3 "https://www.fairchildsemi.com/datasheets/2N/2N3906.pdf" H 4250 6650 50  0001 L CNN
	1    4250 6650
	-1   0    0    1   
$EndComp
Wire Wire Line
	4150 6850 3350 6850
Wire Wire Line
	3350 6850 3350 6150
Connection ~ 3350 6150
Wire Wire Line
	3350 6150 3350 5300
Wire Wire Line
	4200 6150 4200 5300
Wire Wire Line
	3350 6150 4200 6150
Wire Wire Line
	4200 6150 5000 6150
Wire Wire Line
	5000 6150 5000 5300
Connection ~ 4200 6150
$Comp
L Device:R R11
U 1 1
P 4700 6650
F 0 "R11" V 4493 6650 50  0000 C CNN
F 1 "500" V 4584 6650 50  0000 C CNN
F 2 "Resistor_SMD:R_0402_1005Metric" V 4630 6650 50  0001 C CNN
F 3 "~" H 4700 6650 50  0001 C CNN
	1    4700 6650
	0    1    1    0   
$EndComp
Text Label 5050 6650 0    50   ~ 0
TVBG_PIN
Wire Wire Line
	5050 6650 4850 6650
Wire Wire Line
	4550 6650 4450 6650
$Comp
L power:+BATT #PWR011
U 1 1
P 4150 6450
F 0 "#PWR011" H 4150 6300 50  0001 C CNN
F 1 "+BATT" H 4165 6623 50  0000 C CNN
F 2 "" H 4150 6450 50  0001 C CNN
F 3 "" H 4150 6450 50  0001 C CNN
	1    4150 6450
	1    0    0    -1  
$EndComp
Text Label 4450 2300 2    50   ~ 0
TVBG_PIN
Text Label 3050 1800 0    50   ~ 0
SAFE_SHUTDOWN
Wire Wire Line
	3050 1800 3400 1800
Wire Wire Line
	1750 4350 1900 4350
Wire Wire Line
	1900 4350 1900 4300
Wire Wire Line
	1750 4300 1750 4350
Wire Wire Line
	8850 4200 8950 4200
Connection ~ 8950 4200
Wire Wire Line
	3900 2300 4450 2300
NoConn ~ 3900 3000
NoConn ~ 3900 2900
NoConn ~ 3900 2800
NoConn ~ 3900 2700
NoConn ~ 3900 2600
NoConn ~ 3900 2500
NoConn ~ 3900 2400
$Comp
L power:GND #PWR0101
U 1 1
P 4650 1400
F 0 "#PWR0101" H 4650 1150 50  0001 C CNN
F 1 "GND" H 4655 1227 50  0000 C CNN
F 2 "" H 4650 1400 50  0001 C CNN
F 3 "" H 4650 1400 50  0001 C CNN
	1    4650 1400
	1    0    0    -1  
$EndComp
$Comp
L power:GND #PWR0102
U 1 1
P 4650 2100
F 0 "#PWR0102" H 4650 1850 50  0001 C CNN
F 1 "GND" H 4655 1927 50  0000 C CNN
F 2 "" H 4650 2100 50  0001 C CNN
F 3 "" H 4650 2100 50  0001 C CNN
	1    4650 2100
	1    0    0    -1  
$EndComp
Wire Wire Line
	3900 2100 4650 2100
Wire Wire Line
	3900 1400 4650 1400
NoConn ~ 3900 1900
NoConn ~ 3900 2000
NoConn ~ 3900 2200
NoConn ~ 3400 1600
NoConn ~ 3400 1700
NoConn ~ 3400 1900
NoConn ~ 3400 2000
NoConn ~ 3400 2100
NoConn ~ 3400 2200
NoConn ~ 3400 2300
NoConn ~ 3400 2400
NoConn ~ 3400 2500
NoConn ~ 3400 2600
NoConn ~ 3400 2700
NoConn ~ 3400 2800
NoConn ~ 3400 2900
NoConn ~ 3400 3000
Wire Wire Line
	8050 4600 7950 4600
Wire Wire Line
	7950 4600 7950 4500
Connection ~ 7950 4500
Wire Wire Line
	7950 4500 8050 4500
$Comp
L power:GND #PWR0103
U 1 1
P 3000 3250
F 0 "#PWR0103" H 3000 3000 50  0001 C CNN
F 1 "GND" H 3005 3077 50  0000 C CNN
F 2 "" H 3000 3250 50  0001 C CNN
F 3 "" H 3000 3250 50  0001 C CNN
	1    3000 3250
	1    0    0    -1  
$EndComp
$Comp
L power:GND #PWR0104
U 1 1
P 1450 4350
F 0 "#PWR0104" H 1450 4100 50  0001 C CNN
F 1 "GND" H 1455 4177 50  0000 C CNN
F 2 "" H 1450 4350 50  0001 C CNN
F 3 "" H 1450 4350 50  0001 C CNN
	1    1450 4350
	1    0    0    -1  
$EndComp
Wire Wire Line
	2400 2850 2400 3250
$Comp
L power:GND #PWR0105
U 1 1
P 2400 3250
F 0 "#PWR0105" H 2400 3000 50  0001 C CNN
F 1 "GND" H 2405 3077 50  0000 C CNN
F 2 "" H 2400 3250 50  0001 C CNN
F 3 "" H 2400 3250 50  0001 C CNN
	1    2400 3250
	1    0    0    -1  
$EndComp
Connection ~ 2400 3250
Text Notes 1050 3950 0    50   Italic 10
OLED CONNECTORS
Text Notes 1550 750  0    50   Italic 10
BUTTON SWITCHES
Text Notes 3000 700  0    50   Italic 10
PIN HEADERS & POWER CONNECTORS
Text Notes 3250 4400 0    50   Italic 10
IR LED CONTROL
Wire Notes Line
	2800 4000 6200 4000
Wire Notes Line
	2800 7100 6200 7100
Wire Notes Line
	2800 500  2800 7100
Wire Notes Line
	6200 3550 6200 7100
$Comp
L power:+3.3V #PWR?
U 1 1
P 1050 1050
F 0 "#PWR?" H 1050 900 50  0001 C CNN
F 1 "+3.3V" H 1065 1223 50  0000 C CNN
F 2 "" H 1050 1050 50  0001 C CNN
F 3 "" H 1050 1050 50  0001 C CNN
	1    1050 1050
	1    0    0    -1  
$EndComp
Wire Wire Line
	1050 1300 1050 1050
Wire Wire Line
	3400 3200 3400 3300
Connection ~ 3400 3300
Text Notes 700  6650 0    50   Italic 0
Voltages:
Text Notes 750  6800 0    50   Italic 0
V_BATT: Direct from battery (~3.7V)
Text Notes 750  6950 0    50   Italic 0
V_SRC:  Voltage from charge circuit
Text Notes 750  7100 0    50   Italic 0
5V : Voltage output of boost converter
Text Notes 750  7250 0    50   Italic 0
3.3V : Voltage output from PiZero regulator/GPIO
$EndSCHEMATC
